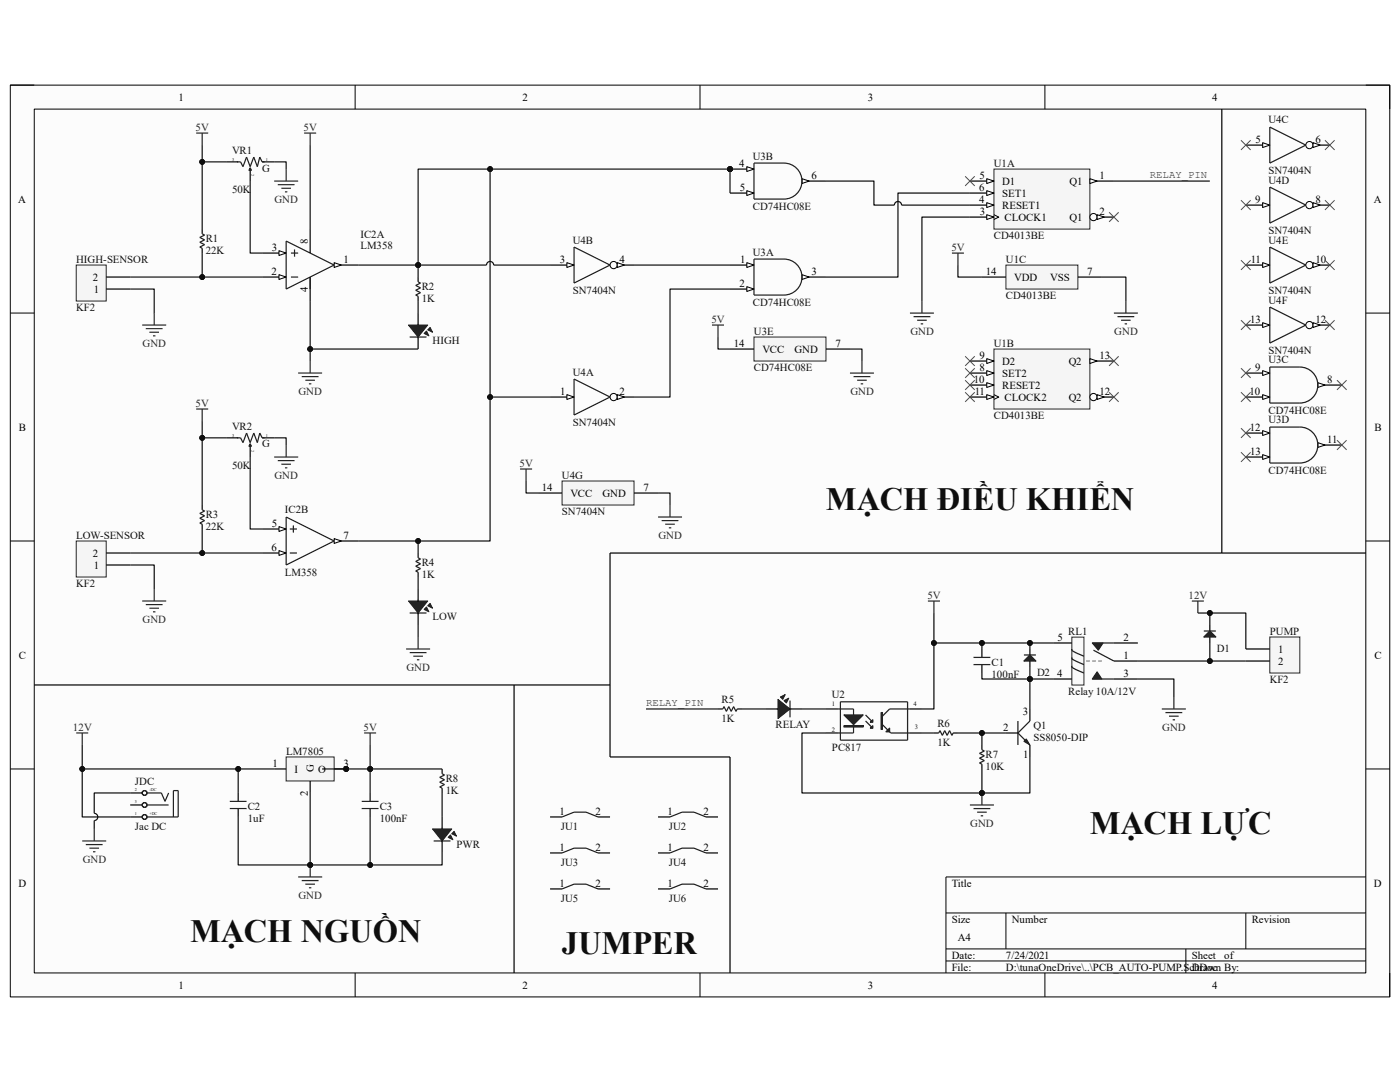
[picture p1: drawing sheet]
# Altium project PCB_AUTO-PUMP.PrjPcb
1 sheet, 37 parts. Net scope: global (net labels, ports and power ports of the same name join across sheets).
Board file: PCB_AUTO-PUMP.PcbDoc

## Sheet PCB_AUTO-PUMP.SchDoc
size A4

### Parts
C1  100nF  [CN1.5]
C2  1uF  [CN1.5]
C3  100nF  [CN1.5]
D1  1N4007  [DIO-1A]  (value not drawn)
D2  1N4007  [DIO-1A]  (value not drawn)
HIGH  LED  [LED-5-Green]  (value not drawn)
HIGH-SENSOR  KF2  [KF2-5.08]
IC2  LM358  [DIP8]  (parts A,B of 2)
JDC  Jac DC  [DC0]
JU1  JUMPER  [JUMPER 15MM]  (value not drawn)
JU2  JUMPER  [JUMPER 10MM]  (value not drawn)
JU3  JUMPER  [JUMPER 10MM]  (value not drawn)
JU4  JUMPER  [JUMPER 5MM]  (value not drawn)
JU5  JUMPER  [JUMPER 5MM]  (value not drawn)
JU6  JUMPER  [JUMPER 10MM]  (value not drawn)
LM7805  LM78xx  [TO220H1]  (value not drawn)
LOW  LED  [LED-5-Green]  (value not drawn)
LOW-SENSOR  KF2  [KF2-5.08]
PUMP  KF2  [KF2-5.08]
PWR  LED  [LED-5-Green]  (value not drawn)
Q1  SS8050-DIP  [SS8050DIP]
R1  22K  [RES-1/4W]
R2  1K  [RES-1/4W]
R3  22K  [RES-1/4W]
R4  1K  [RES-1/4W]
R5  1K  [RES-1/4W]
R6  1K  [RES-1/4W]
R7  10K  [RES-1/4W]
R8  1K  [RES-1/4W]
RELAY  LED  [LED-5-Green]  (value not drawn)
RL1  Relay 10A/12V  [RELAY 5]
U1  CD4013BE  [N0014A]  (parts A,B,C of 3)
U2  PC817  [DIP4]
U3  CD74HC08E  [N0014A]  (parts A,B,C,D,E of 5)
U4  SN7404N  [N0014A]  (parts A,B,C,D,E,F,G of 7)
VR1  50K  [VR-S2]
VR2  50K  [VR-S2]

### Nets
5V: C1.1 C3.2 D2.2(K) IC2.8(+V) LM7805.3(O) R1.1 R3.1 R8.2 RL1.5 U1.14(VDD) U2.4(C) U3.14(VCC) U4.14(VCC) VR1.3 VR2.3
12V: C2.2 D1.2(K) JDC.1(T) LM7805.1(I) PUMP.1
GND: C2.1 C3.1 HIGH.2 HIGH-SENSOR.1 IC2.4(-V) JDC.2(TN) LM7805.2(G) LOW.2 LOW-SENSOR.1 PWR.2 Q1.1(E) R7.1 RL1.3 U1.3(CLOCK1) U1.7(VSS) U2.2(K) U3.7(GND) U4.7(GND) VR1.1 VR2.1
RELAY_PIN: R5.1 U1.1(Q1)
NetC1_2: C1.2 D2.1(A) Q1.3(C) RL1.4
NetD1_1: D1.1(A) PUMP.2 RL1.1
NetHIGH-SENSOR_2: HIGH-SENSOR.2 IC2.2(IN-) R1.2
NetHIGH_1: HIGH.1 R2.1
NetIC2_1: IC2.1(OUT) IC2.7(OUT) R2.2 R4.2 U3.4(2A) U3.5(2B) U4.1(1A) U4.3(2A)
NetIC2_3: IC2.3(IN+) VR1.2
NetIC2_5: IC2.5(IN+) VR2.2
NetIC2_6: IC2.6(IN-) LOW-SENSOR.2 R3.2
NetLOW_1: LOW.1 R4.1
NetPWR_1: PWR.1 R8.1
NetQ1_2: Q1.2(B) R6.2 R7.2
NetR5_2: R5.2 RELAY.1
NetR6_1: R6.1 U2.3(E)
NetRELAY_2: RELAY.2 U2.1(A)
NetU1_4: U1.4(RESET1) U3.6(2Y)
NetU1_6: U1.6(SET1) U3.3(1Y)
NetU3_1: U3.1(1A) U4.4(~{2Y})
NetU3_2: U3.2(1B) U4.2(~{1Y})

Not connected (* = marked no-connect by the designer): JDC 3(S); JU1 1 2; JU2 1 2; JU3 1 2; JU4 1 2; JU5 1 2; JU6 1 2; RL1 2; U1 2(Q1)* 5(D1)* 8(SET2)* 9(D2)* 10(RESET2)* 11(CLOCK2)* 12(Q2)* 13(Q2)*; U3 8(3Y)* 9(3A)* 10(3B)* 11(4Y)* 12(4A)* 13(4B)*; U4 5(3A)* 6(~{3Y})* 8(~{4Y})* 9(4A)* 10(~{5Y})* 11(5A)* 12(~{6Y})* 13(6A)*

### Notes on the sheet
- MẠCH ĐIỀU KHIỂN
- MẠCH LỰC
- MẠCH NGUỒN
- JUMPER
